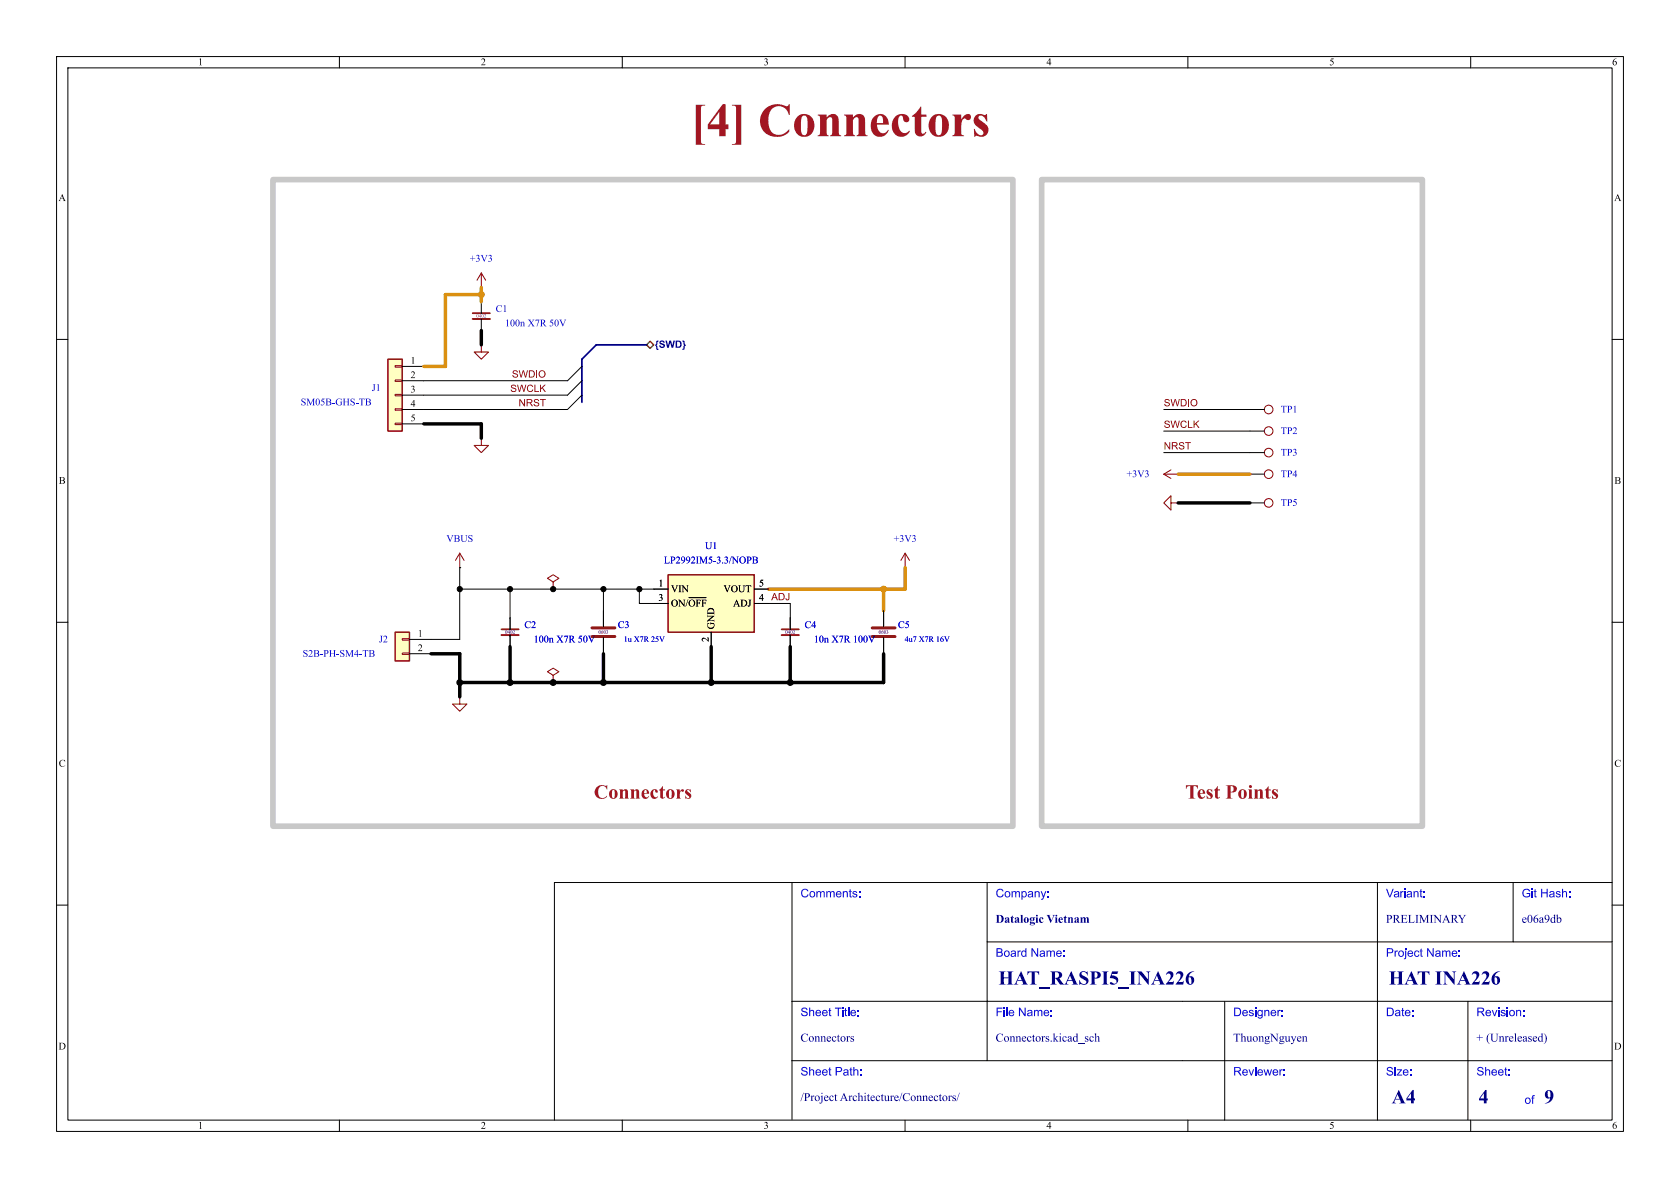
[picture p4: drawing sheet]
<svg xmlns="http://www.w3.org/2000/svg" width="297mm" height="210mm" viewBox="0 0 297 210" stroke-linecap="round" stroke-linejoin="round" font-family="sans-serif">
<g fill="none" stroke="#000" stroke-width=".18">
<path d="M10 10h277v190h-277zM12 12h273v186h-273zM60 10v2M110 10v2M160 10v2M210 10v2M260 10v2M10 60h2M285 60h2M221 80h2.5M10 110h2M285 110h2"/>
<path d="M81.3 123.2h.1M140 156v42M174.5 156v31.5M243.5 156v42M267.5 156v10.5M285 156h-187v42M10 160h2M140 177h145M174.5 166.5h110.5M216.5 177v21M259.5 177v21M285 160h2"/>
<path d="M60 198v2M110 198v2M140 187.5h145M160 198v2M210 198v2M260 198v2"/>
</g>
<g fill="none" stroke="#840000" stroke-width=".18">
<path d="M81.3 123.2v1.3h1.2l-1.2 1.2-1.3-1.2h1.3"/>
<circle cx="224.3" cy="80" r=".76"/>
</g>
<path d="M68.6 63.5h2.5v12.7h-2.5z" fill="#ffffc2"/>
<path d="M68.6 63.5h2.5v12.7h-2.5z" fill="none" stroke="#840000" stroke-width=".25"/>
<path d="M69.8 64.6h1.3v.3h-1.3zM69.8 67.2h1.3v.2h-1.3zM69.8 69.7h1.3v.3h-1.3zM69.8 72.3h1.3v.2h-1.3zM69.8 74.8h1.3v.3h-1.3zM85.1 77.5v1.2h1.3l-1.3 1.3-1.3-1.3h1.3" fill="none" stroke="#840000" stroke-width=".18"/>
<path d="M71.1 64.8h3.8M71.1 67.3h3.8M71.1 69.9h3.8M71.1 72.4h3.8M71.1 74.9h3.8M85.1 77.5h.1M90.2 109.2v2.1M90.2 112.3v2" fill="none" stroke="#000" stroke-width=".18"/>
<path d="M88.6 111.3h3.1" fill="none" stroke="#840000" stroke-width=".3"/>
<path d="M88.6 112.3h3.1" fill="none" stroke="#840000" stroke-width=".33"/>
<path d="M69.8 111.8h2.6v5h-2.6z" fill="#ffffc2"/>
<path d="M69.8 111.8h2.6v5h-2.6z" fill="none" stroke="#840000" stroke-width=".25"/>
<path d="M81.3 97.8l.7 1.3M81.3 97.8l-.8 1.3M81.3 97.8v2.5M160 97.8l-.7 1.3M160 97.8l.8 1.3M160 97.8v2.5M71.1 112.9h1.3v.3h-1.3zM71.1 115.4h1.3v.3h-1.3z" fill="none" stroke="#840000" stroke-width=".18"/>
<path d="M72.4 113h3.8M72.4 115.6h3.8M81.3 100.3h.1M156.2 108v2.7M156.2 112.8v2.8M160 100.3h.1" fill="none" stroke="#000" stroke-width=".18"/>
<path d="M154.2 111h4M154.2 112.5h4" fill="none" stroke="#840000" stroke-width=".51"/>
<path d="M118.1 101.6h15.2v10.2h-15.2z" fill="#ffffc2"/>
<path d="M118.1 101.6h15.2v10.2h-15.2z" fill="none" stroke="#840000" stroke-width=".25"/>
<g fill="none" stroke="#000" stroke-width=".18">
<path d="M85.1 50.8h.1M85.1 53.3v2.1M85.1 56.4v2M85.1 61h.1M102.9 69.9l-2.6 2.5h-25.4M102.9 67.3l-2.6 2.6h-25.4M102.9 64.8l-2.6 2.5h-25.4M205.7 76.2h17.8M205.7 72.4h17.8M205.7 80h15.3M208.3 83.8h.1M208.3 88.9h.1"/>
<path d="M221 88.9h2.5M221 83.8h2.5M81.3 104.1h36.8M81.3 100.3v12.7h-5.1M90.2 104.1v7.2M90.2 112.3v2M97.8 104.1h.1M106.7 104.1v6.6M106.7 112.8v2.8M113 104.1v2.6h5.1M121.8 105.6h3M125.7 111.8v2.5"/>
<path d="M133.3 104.1h2.6M133.3 106.7h6.4v4.6M139.7 112.3v2M156.2 108v2.7M156.2 112.8v2.8M97.8 120.7h.1"/>
</g>
<g fill="none" stroke="#840000" stroke-width=".18">
<path d="M85.1 48.3l-.8 1.2M85.1 48.3l.8 1.2M85.1 48.3v2.5M85.1 61v1.2h1.3l-1.3 1.3-1.3-1.3h1.3M205.7 83.8l1.3 .8M205.7 83.8h2.6M207 88.9v-1.3l-1.3 1.3 1.3 1.3v-1.3h1.3M207 83.1l-1.3 .7M97.8 119.4l1-.7-1-.6-1 .6 1 .7v1.3M97.8 102.9l1-.7-1-.6-1 .6 1 .7v1.2"/>
<circle cx="224.3" cy="72.4" r=".76"/>
<circle cx="224.3" cy="76.2" r=".76"/>
<circle cx="224.3" cy="88.9" r=".76"/>
<circle cx="224.3" cy="83.8" r=".76"/>
</g>
<path d="M104.6 111h4.1M104.6 112.5h4.1" fill="none" stroke="#840000" stroke-width=".51"/>
<path d="M83.6 55.4h3M138.2 111.3h3" fill="none" stroke="#840000" stroke-width=".3"/>
<path d="M83.6 56.4h3M138.2 112.3h3" fill="none" stroke="#840000" stroke-width=".33"/>
<path d="M114.3 61l.6-.7 .7 .7-.7 .6z" fill="none" stroke="#725600" stroke-width=".25"/>
<path d="M114.3 61h-8.9l-2.5 2.5v7.6" fill="none" stroke="#000084" stroke-width=".3"/>
<path d="M85.1 58.4v2.6M74.9 74.9h10.2v2.6M208.3 88.9h12.7M76.2 115.6h5.1v7.6M90.2 114.3v6.4M106.7 115.6v5.1M125.7 114.3v6.4M139.7 114.3v6.4M156.2 115.6v5.1h-74.9" fill="none" stroke="#000" stroke-width=".61"/>
<path d="M85.1 50.8v2.5M85.1 52.1h-6.4v12.7h-3.8M208.3 83.8h12.7M156.2 104.1v3.9M160 100.3v3.8h-24.1" fill="none" stroke="#dc8e00" stroke-width=".61"/>
<path d="M48.3 31.8h130.8v114.3h-130.8zM184.1 31.8h67.4v114.3h-67.4z" fill="none" stroke="#c8c8c8" stroke-width="1"/>
<g fill="#000" stroke="#000" stroke-width=".18">
<circle cx="81.3" cy="104.1" r=".46"/>
<circle cx="90.2" cy="104.1" r=".46"/>
<circle cx="97.8" cy="104.1" r=".46"/>
<circle cx="106.7" cy="104.1" r=".46"/>
<circle cx="113" cy="104.1" r=".46"/>
<circle cx="81.3" cy="120.7" r=".52"/>
<circle cx="90.2" cy="120.7" r=".52"/>
<circle cx="97.8" cy="120.7" r=".52"/>
<circle cx="106.7" cy="120.7" r=".52"/>
<circle cx="125.7" cy="120.7" r=".52"/>
<circle cx="139.7" cy="120.7" r=".52"/>
</g>
<g fill="#dc8e00" stroke="#dc8e00" stroke-width=".18">
<circle cx="85.1" cy="52.1" r=".52"/>
<circle cx="156.2" cy="104.1" r=".52"/>
</g>
<text font-size="8.4" fill="#a21622" x="122.1" y="26.3">[4] Connectors</text>
<g font-size="3.5" fill="#a21622">
<text x="105" y="141.6">Connectors</text>
<text x="209.5" y="141.6">TestPoints</text>
</g>
<g font-size="3.5" fill="#00007f">
<text x="176.5" y="174.9">HAT_RASPI5_INA226</text>
<text x="245.5" y="174.9">HAT INA226</text>
<text x="246" y="195.9">A4</text>
<text x="261.4" y="196">4</text>
<text x="273" y="196">9</text>
</g>
<g font-size="2.1" fill="#00f">
<text x="141.5" y="159.2">Comments:</text>
<text x="176" y="159.2">Company:</text>
<text x="245" y="159.2">Variant:</text>
<text x="269" y="159.2">Git Hash:</text>
<text x="176" y="169.7">Board Name:</text>
<text x="245" y="169.7">Project Name:</text>
<text x="141.5" y="180.2">Sheet Title:</text>
<text x="176" y="180.2">File Name:</text>
<text x="218" y="180.2">Designer:</text>
<text x="245" y="180.2">Date:</text>
<text x="261" y="180.2">Revision:</text>
<text x="141.5" y="190.7">Sheet Path:</text>
<text x="218" y="190.7">Reviewer:</text>
<text x="245" y="190.7">Size:</text>
<text x="261" y="190.7">Sheet:</text>
<text x="269.5" y="195.7">of</text>
</g>
<g font-size="2.1" fill="#00007f">
<text x="176" y="163.7">DatalogicVietnam</text>
<text x="245" y="163.7">PRELIMINARY</text>
<text x="269" y="163.7">e06a9db</text>
<text x="141.5" y="184.7">Connectors</text>
<text x="176" y="184.7">Connectors.kicad_sch</text>
<text x="218" y="184.7">ThuongNguyen</text>
<text x="261" y="184.7">+ (Unreleased)</text>
<text x="141.5" y="195.2">/ProjectArchitecture/Connectors/</text>
</g>
<g font-size="1.8">
<text x="35" y="12">1</text>
<text x="85" y="12">2</text>
<text x="135" y="12">3</text>
<text x="185" y="12">4</text>
<text x="235" y="12">5</text>
<text x="285" y="12">6</text>
<text x="10.3" y="36">A</text>
<text x="285.3" y="36">A</text>
<text x="72.6" y="64.5">1</text>
<text x="72.6" y="67.1">2</text>
<text x="72.6" y="69.6">3</text>
<text x="72.6" y="72.1">4</text>
<text x="72.6" y="74.7">5</text>
<text x="10.4" y="86">B</text>
<text x="285.4" y="86">B</text>
<text x="116.4" y="103.9">1</text>
<text x="116.4" y="106.4">3</text>
<text x="118.6" y="105.1">VIN</text>
<text x="118.6" y="107.7">ON/~{OFF}</text>
<text x="127.9" y="105.1">VOUT</text>
<text x="129.6" y="107.7">ADJ</text>
<text x="134.2" y="103.9">5</text>
<text x="134.2" y="106.4">4</text>
<text x="73.9" y="112.8">1</text>
<text x="125.5" y="113.5" transform="rotate(-90 125.5 113.5)">2</text>
<text x="126.7" y="111.3" transform="rotate(-90 126.7 111.3)">GND</text>
<text x="73.9" y="115.3">2</text>
<text x="10.4" y="136">C</text>
<text x="285.4" y="136">C</text>
<text x="10.3" y="186">D</text>
<text x="285.3" y="186">D</text>
<text x="35" y="200">1</text>
<text x="85" y="200">2</text>
<text x="135" y="200">3</text>
<text x="185" y="200">4</text>
<text x="235" y="200">5</text>
<text x="285" y="200">6</text>
</g>
<g font-size="1.8" fill="#0000c2">
<text x="83.1" y="46.7">+3V3</text>
<text x="87.6" y="55.6">C1</text>
<text x="89.3" y="58.1">100nX7R 50V</text>
<text x="65.7" y="69.6">J1</text>
<text x="53.2" y="72.1">SM05B-GHS-TB</text>
<text x="226.4" y="77.2">TP2</text>
<text x="226.4" y="73.4">TP1</text>
<text x="226.4" y="81">TP3</text>
<text x="199.2" y="84.8">+3V3</text>
<text x="226.4" y="89.9">TP5</text>
<text x="226.4" y="84.8">TP4</text>
<text x="78.9" y="96.2">VBUS</text>
<text x="117.4" y="100">LP2992IM5-3.3/NOPB</text>
<text x="124.6" y="97.5">U1</text>
<text x="158" y="96.2">+3V3</text>
<text x="92.7" y="111.5">C2</text>
<text x="109.2" y="111.5">C3</text>
<text x="142.2" y="111.5">C4</text>
<text x="158.7" y="111.5">C5</text>
<text x="53.5" y="116.6">S2B-PH-SM4-TB</text>
<text x="67" y="114">J2</text>
<text x="94.3" y="114">100nX7R 50V</text>
<text x="143.9" y="114">10nX7R 100V</text>
</g>
<text font-size="1.8" fill="#000084" x="115.8" y="62">{SWD}</text>
<g font-size="1.8" fill="#840000">
<text x="90.2" y="69.5">SWCLK</text>
<text x="90.5" y="67">SWDIO</text>
<text x="91.7" y="72">NRST</text>
<text x="205.7" y="72">SWDIO</text>
<text x="205.7" y="75.9">SWCLK</text>
<text x="205.7" y="79.7">NRST</text>
<text x="134.2" y="106.4">4 ADJ</text>
</g>
<g font-size="1.4" fill="#0000c2">
<text x="110.3" y="113.8">1uX7R 25V</text>
<text x="159.9" y="113.8">4u7X7R 16V</text>
</g>
<g font-size=".9" fill="#840084">
<text x="84.2" y="56.4">0402</text>
<text x="89.3" y="112.3">0402</text>
<text x="105.8" y="112.3">0603</text>
<text x="138.8" y="112.3">0402</text>
<text x="155.3" y="112.3">0603</text>
</g>
</svg>
